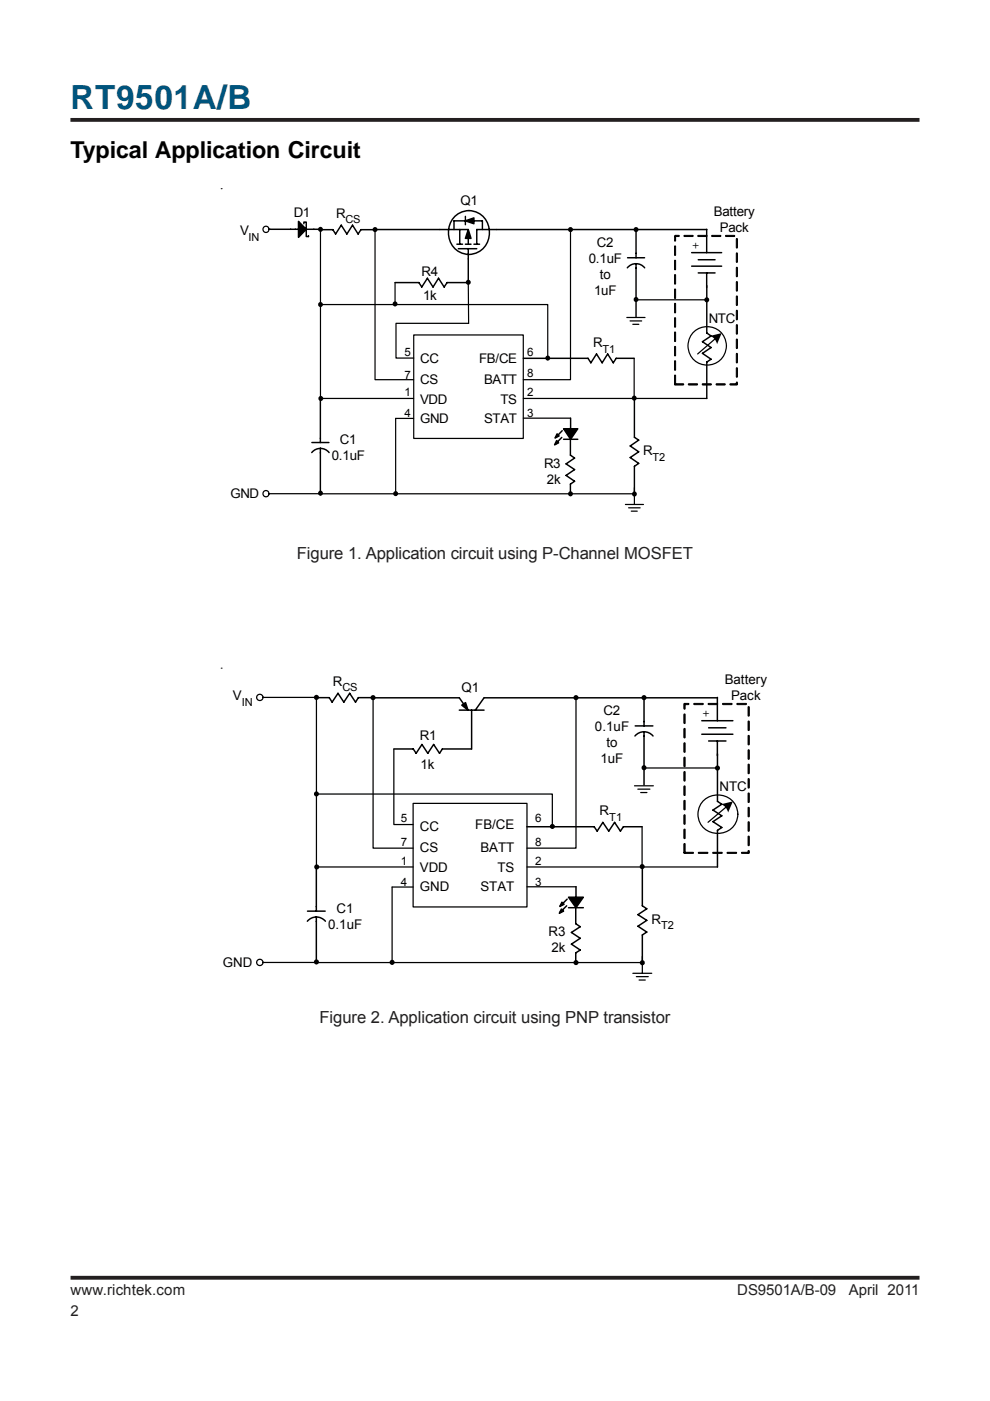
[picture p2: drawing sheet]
<svg xmlns="http://www.w3.org/2000/svg" width="210mm" height="297mm" viewBox="0 0 210 297" stroke-linecap="round" stroke-linejoin="round" font-family="sans-serif">
<path d="M14.9 25.4h180.1M15 270.9h180" fill="none" stroke="#231f20" stroke-width=".81" stroke-linecap="butt"/>
<g fill="none" stroke="#000" stroke-width=".26">
<path d="M57 48.6h.4M67.9 48.7v35.8h19.8M79.5 48.6v31.9h8.2M83.8 59.9v4.7M99.3 59.9l.1 8.7h-15.4v7.3h3.7M121 48.7v31.8h-10.1M67.9 64.6h48.2v11.4M87.7 71h23.2v22h-23.2zM132.9 67.3h3.9M133.6 68h2.5M134.2 68.8h1.2M134.5 76v8.5"/>
<path d="M134.9 63.6h15M151.7 71.7l-3.8 3.3M87.7 88.7h-3.8v16M110.9 88.7h10.1M110.9 84.5h39M57 104.7h77.5M132.6 107h3.8M133.3 107.7h2.4M133.8 108.4h1.3M134.5 103.4v3.5M55.8 147.9h11.3M67.1 147.9v35.9h20.5"/>
<path d="M79.1 147.9v31.9h8.5M83.5 158.8v16h4.1M122.1 147.9v31.9h-10.4M67.1 168.4h50v6.9M87.6 170.3h24.1v22h-24.1zM134.5 166.6h4M135.2 167.3h2.6M135.8 168h1.4M136.1 175.3v8.5M136.5 162.8h15.6M149 169.9a4.2 4.2 0 0 1 6.2-.1 4.2 4.2 0 0 1-.5 6.1 4.2 4.2 0 0 1-5.6-.4 4.2 4.2 0 0 1-.1-5.6zM154.1 171l-4 3.3"/>
<path d="M87.6 188.1h-4.5v16M111.7 188h10.4M111.7 183.8h40.4M55.8 204.1h80.3M134.2 206.4h4M134.9 207.1h2.5M135.5 207.8h1.3M136.2 202.8v3.5"/>
<circle cx="56.4" cy="48.6" r=".65"/>
<circle cx="149.9" cy="73.3" r="4.1"/>
<circle cx="56.4" cy="104.7" r=".65"/>
<circle cx="55.1" cy="147.9" r=".67"/>
<circle cx="55.1" cy="204.1" r=".67"/>
</g>
<g fill="none" stroke="#000" stroke-width=".31">
<path d="M57.4 48.6h5.9M63.3 46.9l1.6 1.7-1.6 1.7zM64.4 47.4v-.3h.5v1.5M64.9 48.6v1.5h.5v-.1M64.9 48.6h3.3M67.9 48.7h2.7l.6 .9 1.2-1.9 1.1 1.9 1.2-1.9 1.2 1.9 .6-.9h3.3M79.5 48.7h19.8M83.8 59.9h5l.6 1 1.2-1.9 1.2 1.9 1.2-1.9 1.2 1.9 .6-1h4.4M96.5 45.8a4.4 4.4 0 0 1 5.3-.4 4.4 4.4 0 0 1 1.9 4.9 4.3 4.3 0 0 1-4.8 3.6 4.3 4.3 0 0 1-3.8-4.6 4.8 4.8 0 0 1 1.4-3.5zM96.9 51.8h1.2M97.2 52.7h3.9M97.5 48.7v3.1"/>
<path d="M98.7 46.8l1.8-.6v1.2zM98.7 51.8h1.2M98.7 45.9v.3M98.7 46.4v1.2M98.7 46.8h-2.4v1.9M99.3 48.7l.6 1.8h-1.2zM99.3 50.5v1.3M99.3 52.7v6.9M100.5 51.8h1.2M100.5 46.8h1.8v1.9M133.1 54.6h3.6M134.9 55.9l.8 .1 1 .8"/>
<path d="M134.9 55.9l-.9 .1-1 .8M134.9 48.6v6M134.9 55.9v11.3M146.6 53.6h6.4M146.6 56.4h6.4M148 57.9h3.6M148 55.1h3.6M149.8 48.6v5M149.8 57.9l.1 12.7 .9 .6-1.9 1.2 1.9 1.3-1.9 1.2 1.9 1.3-.9 .6v7.7M149.9 48.7h-48.8v3.1M110.9 76h13.8l.6 .9 1.2-1.9 1.2 1.9 1.1-1.9 1.2 1.9 .6-.9h3.9M66.1 93.8h3.6"/>
<path d="M67.9 95.1l1.2 .3 .7 .6M67.9 95.1l-1.2 .3-.6 .6M67.9 84.5v9.3M67.9 95.1v9.3M118 93.4l.4 .5-.8 .4zM118.1 92l.4 .4-.8 .5zM119.1 92.7l-1.3 1.4M119.2 91.3l-1.3 1.4M119.5 90.9h3l-1.5 2.2zM119.5 93.1h3M121 88.7l-.1 7.8 .9 .6-1.8 1.3 1.8 1.2-1.8 1.2 1.8 1.2-.9 .6v2.1M134.5 84.5v8.2l.9 .6-1.8 1.3 1.8 1.2-1.8 1.2 1.8 1.2-.9 .7v5.8"/>
</g>
<g fill="#000">
<path d="M63.3 46.9l1.6 1.7-1.6 1.7zM98.7 46.8l1.8-.6v1.2zM99.3 48.7l.6 1.8h-1.2zM118 93.4l.4 .5-.8 .4zM118.1 92l.4 .4-.8 .5zM119.5 90.9h3l-1.5 2.2zM97.9 149.5l.8-.5 .5 1.6zM119 192.7l.5 .5-.9 .4zM119.1 191.3l.5 .4-.9 .5zM120.5 190.2h3.2l-1.6 2.3z"/>
<path d="M150.6 71.2l2.4-.6-1 2.4a2.58 2.58 0 0 0-1.4-1.8z" fill-rule="evenodd"/>
<path d="M67.7 104.1a.5 .5 0 0 1 .7 .3 .5 .5 0 0 1-.5 .6 .5 .5 0 0 1-.4-.7z" fill-rule="evenodd"/>
<path d="M152.9 170.5l2.5-.6-1 2.4a2.56 2.56 0 0 0-1.5-1.8z" fill-rule="evenodd"/>
<circle cx="67.9" cy="48.6" r=".53"/>
<circle cx="79.5" cy="48.7" r=".54"/>
<circle cx="99.3" cy="59.8" r=".53"/>
<circle cx="121" cy="48.7" r=".54"/>
<circle cx="134.9" cy="48.7" r=".53"/>
<circle cx="67.9" cy="64.6" r=".53"/>
<circle cx="83.8" cy="64.4" r=".53"/>
<circle cx="116.1" cy="75.9" r=".53"/>
<circle cx="134.8" cy="63.5" r=".54"/>
<circle cx="149.8" cy="63.6" r=".54"/>
<circle cx="68" cy="84.5" r=".54"/>
<circle cx="134.5" cy="84.4" r=".53"/>
<circle cx="83.9" cy="104.7" r=".53"/>
<circle cx="120.9" cy="104.7" r=".54"/>
<circle cx="134.5" cy="104.7" r=".53"/>
<circle cx="67.1" cy="147.9" r=".54"/>
<circle cx="79.1" cy="147.9" r=".54"/>
<circle cx="122.1" cy="147.9" r=".54"/>
<circle cx="136.5" cy="147.9" r=".54"/>
<circle cx="67.1" cy="168.3" r=".54"/>
<circle cx="117.1" cy="175.2" r=".54"/>
<circle cx="136.5" cy="162.8" r=".54"/>
<circle cx="152.1" cy="162.8" r=".55"/>
<circle cx="67.2" cy="183.8" r=".54"/>
<circle cx="136.2" cy="183.7" r=".53"/>
<circle cx="67.1" cy="203.9" r=".54"/>
<circle cx="83.1" cy="204" r=".55"/>
<circle cx="122.1" cy="204.1" r=".54"/>
<circle cx="136.2" cy="204.1" r=".54"/>
</g>
<g fill="none" stroke="#000" stroke-width=".21">
<path d="M46.9 40h.1M67.9 48.6v.4M79.5 48.7v.4M99.3 59.9v.4M121 48.7v.4M134.9 48.7v.4M67.9 64.6v.4M83.8 64.4v.4M116.1 75.9v.4M134.9 63.5v.4M149.9 63.6v.4M68 84.5v.4"/>
<path d="M134.5 84.4v.4M67.9 104.6v.4M83.9 104.7v.4M121 104.7v.4M134.5 104.7v.4M46.9 141.7h.1M67.1 147.9v.4M79.1 147.9v.4M122.1 147.9v.4M136.5 147.9v.4M67.1 168.3v.4M117.1 175.2v.4"/>
<path d="M136.5 162.8v.4M152.1 162.8v.5M67.1 183.8v.4M136.2 183.7v.4M67.1 204v.3M83.1 204v.4M122.1 204.1v.4M136.2 204.1v.4"/>
</g>
<g fill="#000" stroke="#000" stroke-width=".21">
<path d="M143.1 81.4h1.8l.1 .1-.2 .1h-1.7zM146 81.4h1.8l.1 .1-1.8 .1zM148.9 81.4h1.9v.1l-.1 .1h-1.7zM151.9 81.4h1.8l.1 .1-1.9 .1zM154.8 81.4h1.4l-.1 .1 .1-.5 .2 .1-.2 .5h-1.3zM156.2 78l.2 .1v1.8l-.2 .1-.1-.1zM156.2 74.9l.2 .1-.1 1.9-.2-.1zM156.2 71.9l.2 .1-.1 1.9-.2-.1zM156.2 68.9l.2 .1v1.7l-.2 .2-.1-.2zM156.2 65.8l.2 .1-.1 1.9-.2-.1zM156.1 62.8l.3 .1v1.7l-.2 .2-.1-.2zM156.2 59.7l.2 .1-.1 1.9-.2-.1zM156.2 56.7l.2 .1-.1 1.9-.2-.1zM156.2 53.7l.2 .1v1.7l-.2 .2-.1-.2zM156.2 50.6l.2 .1-.1 1.9-.2-.1zM153.8 50l1.9-.1 .1 .2h-1.9zM150.9 50h1.9v.1h-1.9zM148 49.9l1.9 .1-.1 .1h-1.8zM145.1 49.9l1.9 .1-.1 .1h-1.8zM143 49.9l1 .1v.1h-.9l.1-.1v1.1l-.2-.1zM143 52.2h.2v1.9l-.1 .1zM143 55.2l.2 .1v1.9l-.2-.1zM143.1 58.2l.1 .1v1.9l-.1 .1zM143 61.3h.2v2l-.2-.1zM143.1 64.3l.1 .1v1.9l-.2-.1zM143 67.4h.2v1.9l-.1 .1zM143 70.4l.2 .1v1.9l-.2-.1zM143.1 73.4l.1 .1v1.9l-.1 .1zM143 76.5l.2 .1v1.9l-.2-.1zM143 79.5l.2 .2v1.8h-.1z"/>
<path d="M145 180.7h2v.2h-1.9zM148.1 180.7l2 .1-.1 .1h-1.9zM151.1 180.7h2v.1l-1.9 .1zM154.2 180.7l2 .1-.2 .1h-1.8zM157.2 180.7h1.5l-.1 .1v-.4l.3 .1-.1 .4h-1.5zM158.6 177.3l.3 .1-.1 1.9-.2-.1zM158.6 174.3l.1-.1 .2 .1v1.8l-.2 .2-.1-.1zM158.6 171.2l.3 .1v1.8l-.2 .1-.1-.1zM158.6 168.2l.1-.1 .2 .1-.1 1.9h-.2zM158.6 165.1l.3 .1v1.8l-.2 .1-.1-.1zM158.6 162l.3 .1-.1 1.9-.2-.1zM158.6 159l.3 .1v1.8l-.2 .1-.1-.1zM158.6 155.9l.3 .1v1.8l-.2 .1h-.1zM158.6 152.9l.3 .1-.1 1.9-.2-.1zM158.6 149.8l.3 .1v1.8l-.2 .2-.1-.1zM156.2 149.2l2-.1 .1 .2-1.9 .1zM153.2 149.2l2-.1v.2l-.1 .1h-1.8zM150.1 149.2l2-.1 .1 .2-.2 .1h-1.7zM147.1 149.2l1.9-.1 .1 .2-1.9 .1zM145 149.2l1-.1 .1 .2-1 .1 .2-.1v1l-.2 .1-.1-.2zM145 151.4l.3 .1-.1 1.9-.2-.1zM145.1 154.4l.2 .2v1.8l-.2 .1-.1-.2zM145.1 157.5h.2l-.1 2-.2-.1zM145.1 160.5l.2 .2v1.8l-.2 .1-.1-.2zM145 163.6l.3 .1v1.8l-.2 .1-.1-.1zM145.1 166.6l.2 .2-.1 1.9-.2-.2zM145 169.7h.3v1.9l-.2 .1-.1-.1zM145 172.8h.3l-.1 2-.2-.1zM145 175.8l.3 .1v1.8l-.2 .1-.1-.1zM145.1 178.9h.2v1.9l-.2 .1-.1-.1z"/>
</g>
<g fill="none" stroke="#000" stroke-width=".32">
<path d="M67.1 147.9h2.7l.6 1 1.3-1.9 1.2 1.9 1.2-1.9 1.3 1.9 .6-1h21.4l1.8 2.7M83.5 158.8h4.1l.6 .9 1.3-1.9 1.2 1.9 1.2-1.9 1.3 1.9 .6-.9h6.1M97.4 150.6h5.2M97.9 149.5l.8-.5 .5 1.6zM100 150.6v8.2M134.7 153.9h3.7M136.5 155.1l1.3 .4 .7 .5M136.5 155.1l-1.2 .4-.7 .5M136.5 147.9v6M136.5 155.1v11.3M148.8 152.8h6.6M148.8 155.7h6.6"/>
<path d="M150.2 157.1h3.7M150.2 154.3h3.7M152.1 147.9v4.9M152.1 157.1v3.1M152.1 159.8v10.1l.9 .6-1.8 1.2 1.8 1.3-1.8 1.2 1.8 1.2-.9 .7v7.7M152.1 147.9h-49.5l-1.8 2.7M111.7 175.3h14.3l.6 .9 1.2-1.8 1.3 1.8 1.2-1.8 1.2 1.8 .7-.9h3.9M65.2 193.2h3.7M67.1 194.4a2.46 2.46 0 0 1 1.9 .9M67.1 194.4l-.9 .2-1 .7M67.1 183.8v9.4M67.1 194.4v9.4"/>
<path d="M119 192.7l.5 .5-.9 .4zM119.1 191.3l.5 .4-.9 .5zM120.1 192l-1.3 1.4M120.3 190.6l-1.4 1.4M120.5 190.2h3.2l-1.6 2.3zM120.5 192.5h3.2M122.1 190.1v5.7l.9 .7-1.8 1.2 1.8 1.2-1.8 1.3 1.8 1.2-.9 .6v2.1M122.1 188v2.2M136.2 183.8v8.2l.9 .7-1.8 1.2 1.8 1.2-1.8 1.3 1.8 1.2-.9 .6v5.9"/>
</g>
<text font-size="7.1" fill="#00547d" x="14.9" y="23.2">RT9501A/B</text>
<text font-size="4.9" x="14.9" y="33.5">Typical Application Circuit</text>
<g font-size="3.5" fill="#231f20">
<text x="62.9" y="118.5">Figure 1. Application circuit using P-Channel MOSFET</text>
<text x="67.7" y="217">Figure 2. Application circuit using PNP transistor</text>
</g>
<g font-size="3.2" fill="#231f20">
<text x="14.9" y="274.5">www.richtek.com</text>
<text x="156.3" y="274.5">DS9501A/B-09</text>
<text x="180" y="274.5">April 2011</text>
<text x="14.9" y="279">2</text>
</g>
<g font-size="2.8">
<text x="62.3" y="46.1">D1</text>
<text x="71.3" y="46.2">R</text>
<text x="97.7" y="43.5">Q1</text>
<text x="151.4" y="45.8">Battery</text>
<text x="50.9" y="49.9">V</text>
<text x="126.5" y="52.4">C2</text>
<text x="146.7" y="52.8">+</text>
<text x="152.6" y="49.2">Pack</text>
<text x="89.4" y="58.4">R4</text>
<text x="124.8" y="55.8">0.1uF</text>
<text x="127.2" y="59.1">to</text>
<text x="89.7" y="63.7">1k</text>
<text x="125.9" y="62.5">1uF</text>
<text x="150.3" y="68.4">NTC</text>
<text x="89.1" y="76.9">CC</text>
<text x="101.6" y="76.9">FB/CE</text>
<text x="125.8" y="73.6">R</text>
<text x="89.1" y="81.3">CS</text>
<text x="102.6" y="81.3">BATT</text>
<text x="89.1" y="85.6">VDD</text>
<text x="89.1" y="89.7">GND</text>
<text x="102.6" y="89.7">STAT</text>
<text x="106.1" y="85.6">TS</text>
<text x="72.1" y="94.2">C1</text>
<text x="70.3" y="97.6">0.1uF</text>
<text x="115.3" y="99.2">R3</text>
<text x="136.4" y="96.5">R</text>
<text x="48.9" y="105.6">GND</text>
<text x="116" y="102.6">2k</text>
<text x="49.4" y="148.5">V</text>
<text x="70.6" y="145.4">R</text>
<text x="97.9" y="146.7">Q1</text>
<text x="153.7" y="145">Battery</text>
<text x="155" y="148.4">Pack</text>
<text x="126.1" y="155">0.1uF</text>
<text x="127.9" y="151.6">C2</text>
<text x="148.8" y="152">+</text>
<text x="89" y="156.9">R1</text>
<text x="127.3" y="161.8">1uF</text>
<text x="128.6" y="158.4">to</text>
<text x="89.1" y="163.1">1k</text>
<text x="152.5" y="167.7">NTC</text>
<text x="127.1" y="172.9">R</text>
<text x="89" y="176.2">CC</text>
<text x="100.8" y="175.8">FB/CE</text>
<text x="89" y="180.7">CS</text>
<text x="89" y="184.9">VDD</text>
<text x="101.9" y="180.7">BATT</text>
<text x="105.5" y="184.9">TS</text>
<text x="89" y="189">GND</text>
<text x="101.9" y="189">STAT</text>
<text x="69.5" y="196.9">0.1uF</text>
<text x="71.4" y="193.6">C1</text>
<text x="138.1" y="195.8">R</text>
<text x="116.3" y="198.5">R3</text>
<text x="116.9" y="201.9">2k</text>
<text x="47.3" y="205">GND</text>
</g>
<g font-size="2.5">
<text x="85" y="179.3">7</text>
<text x="85" y="174.3">5</text>
<text x="113.5" y="179.3">8</text>
<text x="113.5" y="174.3">6</text>
<text x="85" y="183.3">1</text>
<text x="113.5" y="183.3">2</text>
<text x="85" y="187.8">4</text>
<text x="113.5" y="187.8">3</text>
</g>
<g font-size="2.4">
<text x="85.7" y="75.5">5</text>
<text x="111.8" y="75.5">6</text>
<text x="85.7" y="80.3">7</text>
<text x="111.8" y="80">8</text>
<text x="85.7" y="84.1">1</text>
<text x="85.7" y="88.4">4</text>
<text x="111.8" y="88.4">3</text>
<text x="111.8" y="84.1">2</text>
</g>
<g font-size="2.3">
<text x="73.2" y="47.4">CS</text>
<text x="52.7" y="51">IN</text>
<text x="127.7" y="74.8">T1</text>
<text x="138.3" y="97.7">T2</text>
<text x="51.3" y="149.7">IN</text>
<text x="72.6" y="146.6">CS</text>
<text x="129.2" y="174">T1</text>
<text x="140.2" y="197">T2</text>
</g>
</svg>
